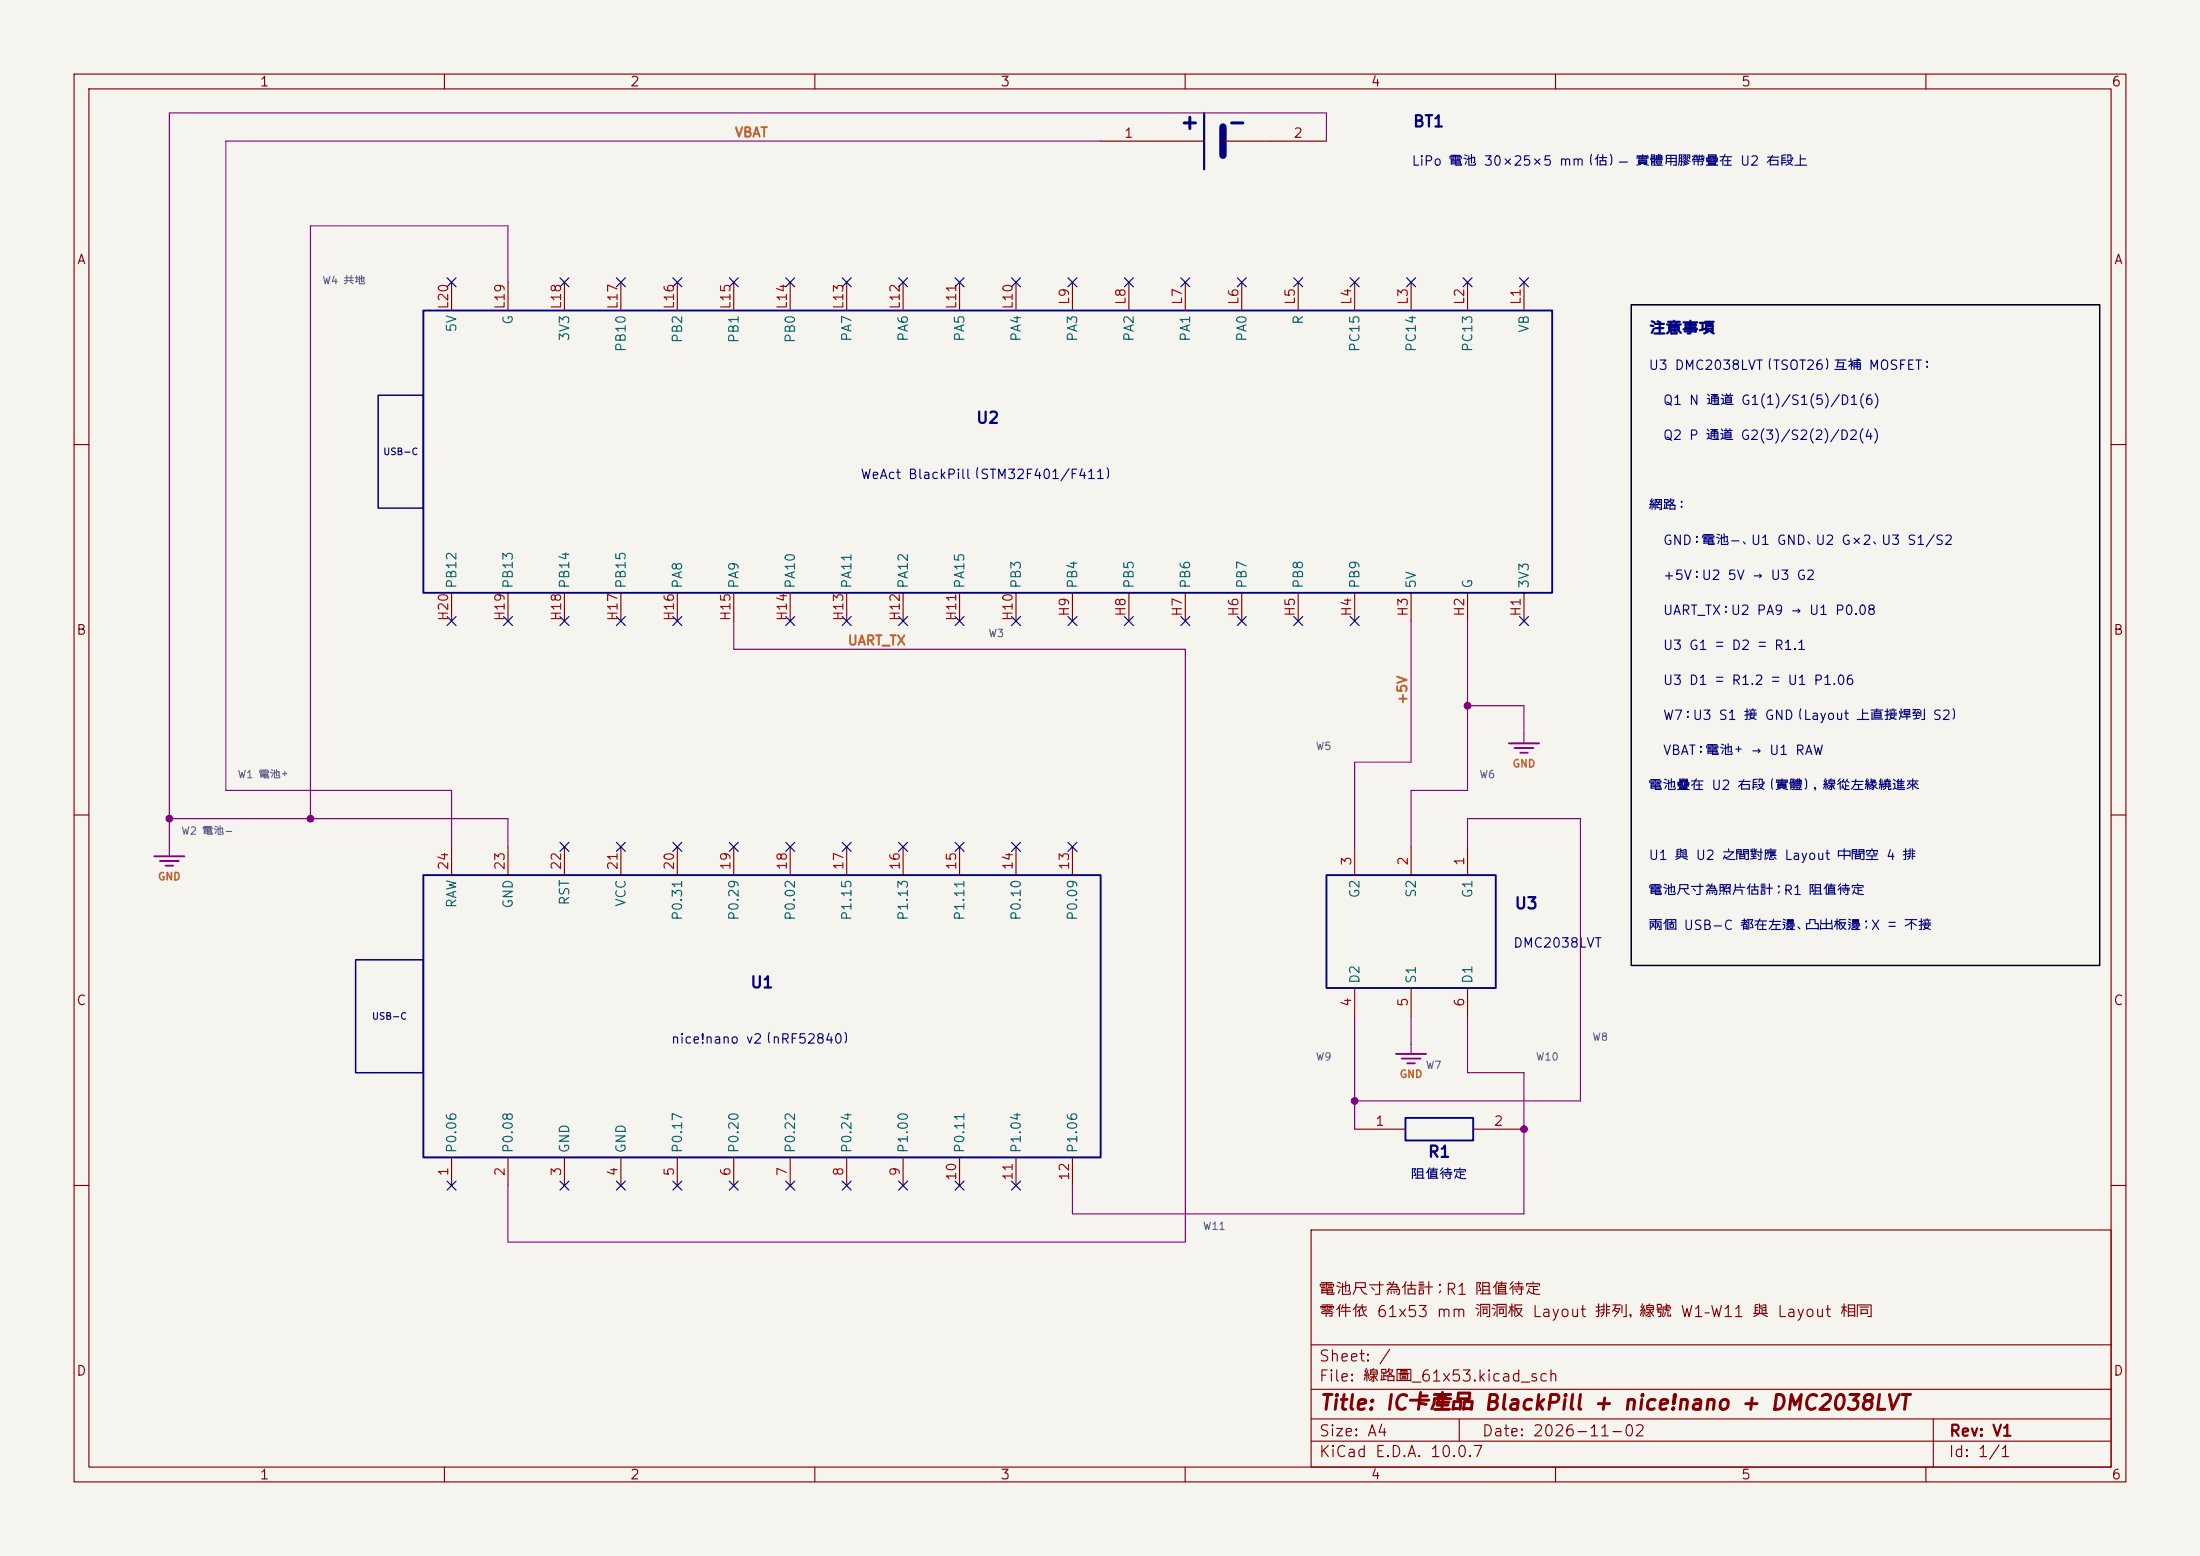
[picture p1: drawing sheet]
(kicad_sch (version 20231120) (generator "eeschema") (generator_version "8.0") (paper "A4")
(title_block (title "IC卡產品 BlackPill + nice!nano + DMC2038LVT") (date "2026-11-02") (rev "V1") (comment 1 "零件依 61x53 mm 洞洞板 Layout 排列，線號 W1–W11 與 Layout 相同") (comment 2 "電池尺寸為估計；R1 阻值待定"))
(lib_symbols
(symbol "ic:WeAct_BlackPill" (pin_names (offset 0.508)) (exclude_from_sim no) (in_bom yes) (on_board yes)
(property "Reference" "U" (at 0 0 0) (effects (font (size 1.27 1.27)) (hide yes)))
(property "Value" "WeAct_BlackPill" (at 0 0 0) (effects (font (size 1.27 1.27)) (hide yes)))
(property "Footprint" "" (at 0 0 0) (effects (font (size 1.27 1.27)) (hide yes)))
(property "Datasheet" "" (at 0 0 0) (effects (font (size 1.27 1.27)) (hide yes)))
(symbol "WeAct_BlackPill_0_1" (rectangle (start -76.2 19.05) (end 76.2 -19.05) (stroke (width 0.254) (type default) (color 0 0 132 1)) (fill (type none)))
(rectangle (start -82.296 7.62) (end -76.2 -7.62) (stroke (width 0.2) (type default) (color 0 0 132 1)) (fill (type none)))
(text "USB-C" (at -79.248 0 0) (effects (font (size 0.9 0.9) (color 0 0 132 1)))))
(symbol "WeAct_BlackPill_1_1"
(pin passive line (at -72.39 -22.86 90) (length 3.81) (name "PB12" (effects (font (size 1.27 1.27)))) (number "H20" (effects (font (size 1.27 1.27)))))
(pin passive line (at -64.77 -22.86 90) (length 3.81) (name "PB13" (effects (font (size 1.27 1.27)))) (number "H19" (effects (font (size 1.27 1.27)))))
(pin passive line (at -57.15 -22.86 90) (length 3.81) (name "PB14" (effects (font (size 1.27 1.27)))) (number "H18" (effects (font (size 1.27 1.27)))))
(pin passive line (at -49.53 -22.86 90) (length 3.81) (name "PB15" (effects (font (size 1.27 1.27)))) (number "H17" (effects (font (size 1.27 1.27)))))
(pin passive line (at -41.91 -22.86 90) (length 3.81) (name "PA8" (effects (font (size 1.27 1.27)))) (number "H16" (effects (font (size 1.27 1.27)))))
(pin passive line (at -34.29 -22.86 90) (length 3.81) (name "PA9" (effects (font (size 1.27 1.27)))) (number "H15" (effects (font (size 1.27 1.27)))))
(pin passive line (at -26.67 -22.86 90) (length 3.81) (name "PA10" (effects (font (size 1.27 1.27)))) (number "H14" (effects (font (size 1.27 1.27)))))
(pin passive line (at -19.05 -22.86 90) (length 3.81) (name "PA11" (effects (font (size 1.27 1.27)))) (number "H13" (effects (font (size 1.27 1.27)))))
(pin passive line (at -11.43 -22.86 90) (length 3.81) (name "PA12" (effects (font (size 1.27 1.27)))) (number "H12" (effects (font (size 1.27 1.27)))))
(pin passive line (at -3.81 -22.86 90) (length 3.81) (name "PA15" (effects (font (size 1.27 1.27)))) (number "H11" (effects (font (size 1.27 1.27)))))
(pin passive line (at 3.81 -22.86 90) (length 3.81) (name "PB3" (effects (font (size 1.27 1.27)))) (number "H10" (effects (font (size 1.27 1.27)))))
(pin passive line (at 11.43 -22.86 90) (length 3.81) (name "PB4" (effects (font (size 1.27 1.27)))) (number "H9" (effects (font (size 1.27 1.27)))))
(pin passive line (at 19.05 -22.86 90) (length 3.81) (name "PB5" (effects (font (size 1.27 1.27)))) (number "H8" (effects (font (size 1.27 1.27)))))
(pin passive line (at 26.67 -22.86 90) (length 3.81) (name "PB6" (effects (font (size 1.27 1.27)))) (number "H7" (effects (font (size 1.27 1.27)))))
(pin passive line (at 34.29 -22.86 90) (length 3.81) (name "PB7" (effects (font (size 1.27 1.27)))) (number "H6" (effects (font (size 1.27 1.27)))))
(pin passive line (at 41.91 -22.86 90) (length 3.81) (name "PB8" (effects (font (size 1.27 1.27)))) (number "H5" (effects (font (size 1.27 1.27)))))
(pin passive line (at 49.53 -22.86 90) (length 3.81) (name "PB9" (effects (font (size 1.27 1.27)))) (number "H4" (effects (font (size 1.27 1.27)))))
(pin passive line (at 57.15 -22.86 90) (length 3.81) (name "5V" (effects (font (size 1.27 1.27)))) (number "H3" (effects (font (size 1.27 1.27)))))
(pin passive line (at 64.77 -22.86 90) (length 3.81) (name "G" (effects (font (size 1.27 1.27)))) (number "H2" (effects (font (size 1.27 1.27)))))
(pin passive line (at 72.39 -22.86 90) (length 3.81) (name "3V3" (effects (font (size 1.27 1.27)))) (number "H1" (effects (font (size 1.27 1.27)))))
(pin passive line (at -72.39 22.86 270) (length 3.81) (name "5V" (effects (font (size 1.27 1.27)))) (number "L20" (effects (font (size 1.27 1.27)))))
(pin passive line (at -64.77 22.86 270) (length 3.81) (name "G" (effects (font (size 1.27 1.27)))) (number "L19" (effects (font (size 1.27 1.27)))))
(pin passive line (at -57.15 22.86 270) (length 3.81) (name "3V3" (effects (font (size 1.27 1.27)))) (number "L18" (effects (font (size 1.27 1.27)))))
(pin passive line (at -49.53 22.86 270) (length 3.81) (name "PB10" (effects (font (size 1.27 1.27)))) (number "L17" (effects (font (size 1.27 1.27)))))
(pin passive line (at -41.91 22.86 270) (length 3.81) (name "PB2" (effects (font (size 1.27 1.27)))) (number "L16" (effects (font (size 1.27 1.27)))))
(pin passive line (at -34.29 22.86 270) (length 3.81) (name "PB1" (effects (font (size 1.27 1.27)))) (number "L15" (effects (font (size 1.27 1.27)))))
(pin passive line (at -26.67 22.86 270) (length 3.81) (name "PB0" (effects (font (size 1.27 1.27)))) (number "L14" (effects (font (size 1.27 1.27)))))
(pin passive line (at -19.05 22.86 270) (length 3.81) (name "PA7" (effects (font (size 1.27 1.27)))) (number "L13" (effects (font (size 1.27 1.27)))))
(pin passive line (at -11.43 22.86 270) (length 3.81) (name "PA6" (effects (font (size 1.27 1.27)))) (number "L12" (effects (font (size 1.27 1.27)))))
(pin passive line (at -3.81 22.86 270) (length 3.81) (name "PA5" (effects (font (size 1.27 1.27)))) (number "L11" (effects (font (size 1.27 1.27)))))
(pin passive line (at 3.81 22.86 270) (length 3.81) (name "PA4" (effects (font (size 1.27 1.27)))) (number "L10" (effects (font (size 1.27 1.27)))))
(pin passive line (at 11.43 22.86 270) (length 3.81) (name "PA3" (effects (font (size 1.27 1.27)))) (number "L9" (effects (font (size 1.27 1.27)))))
(pin passive line (at 19.05 22.86 270) (length 3.81) (name "PA2" (effects (font (size 1.27 1.27)))) (number "L8" (effects (font (size 1.27 1.27)))))
(pin passive line (at 26.67 22.86 270) (length 3.81) (name "PA1" (effects (font (size 1.27 1.27)))) (number "L7" (effects (font (size 1.27 1.27)))))
(pin passive line (at 34.29 22.86 270) (length 3.81) (name "PA0" (effects (font (size 1.27 1.27)))) (number "L6" (effects (font (size 1.27 1.27)))))
(pin passive line (at 41.91 22.86 270) (length 3.81) (name "R" (effects (font (size 1.27 1.27)))) (number "L5" (effects (font (size 1.27 1.27)))))
(pin passive line (at 49.53 22.86 270) (length 3.81) (name "PC15" (effects (font (size 1.27 1.27)))) (number "L4" (effects (font (size 1.27 1.27)))))
(pin passive line (at 57.15 22.86 270) (length 3.81) (name "PC14" (effects (font (size 1.27 1.27)))) (number "L3" (effects (font (size 1.27 1.27)))))
(pin passive line (at 64.77 22.86 270) (length 3.81) (name "PC13" (effects (font (size 1.27 1.27)))) (number "L2" (effects (font (size 1.27 1.27)))))
(pin passive line (at 72.39 22.86 270) (length 3.81) (name "VB" (effects (font (size 1.27 1.27)))) (number "L1" (effects (font (size 1.27 1.27)))))))
(symbol "ic:nice!nano_v2" (pin_names (offset 0.508)) (exclude_from_sim no) (in_bom yes) (on_board yes)
(property "Reference" "U" (at 0 0 0) (effects (font (size 1.27 1.27)) (hide yes)))
(property "Value" "nice!nano_v2" (at 0 0 0) (effects (font (size 1.27 1.27)) (hide yes)))
(property "Footprint" "" (at 0 0 0) (effects (font (size 1.27 1.27)) (hide yes)))
(property "Datasheet" "" (at 0 0 0) (effects (font (size 1.27 1.27)) (hide yes)))
(symbol "nice!nano_v2_0_1" (rectangle (start -45.72 19.05) (end 45.72 -19.05) (stroke (width 0.254) (type default) (color 0 0 132 1)) (fill (type none)))
(rectangle (start -54.864 7.62) (end -45.72 -7.62) (stroke (width 0.2) (type default) (color 0 0 132 1)) (fill (type none)))
(text "USB-C" (at -50.292 0 0) (effects (font (size 0.9 0.9) (color 0 0 132 1)))))
(symbol "nice!nano_v2_1_1"
(pin passive line (at -41.91 -22.86 90) (length 3.81) (name "P0.06" (effects (font (size 1.27 1.27)))) (number "1" (effects (font (size 1.27 1.27)))))
(pin passive line (at -34.29 -22.86 90) (length 3.81) (name "P0.08" (effects (font (size 1.27 1.27)))) (number "2" (effects (font (size 1.27 1.27)))))
(pin passive line (at -26.67 -22.86 90) (length 3.81) (name "GND" (effects (font (size 1.27 1.27)))) (number "3" (effects (font (size 1.27 1.27)))))
(pin passive line (at -19.05 -22.86 90) (length 3.81) (name "GND" (effects (font (size 1.27 1.27)))) (number "4" (effects (font (size 1.27 1.27)))))
(pin passive line (at -11.43 -22.86 90) (length 3.81) (name "P0.17" (effects (font (size 1.27 1.27)))) (number "5" (effects (font (size 1.27 1.27)))))
(pin passive line (at -3.81 -22.86 90) (length 3.81) (name "P0.20" (effects (font (size 1.27 1.27)))) (number "6" (effects (font (size 1.27 1.27)))))
(pin passive line (at 3.81 -22.86 90) (length 3.81) (name "P0.22" (effects (font (size 1.27 1.27)))) (number "7" (effects (font (size 1.27 1.27)))))
(pin passive line (at 11.43 -22.86 90) (length 3.81) (name "P0.24" (effects (font (size 1.27 1.27)))) (number "8" (effects (font (size 1.27 1.27)))))
(pin passive line (at 19.05 -22.86 90) (length 3.81) (name "P1.00" (effects (font (size 1.27 1.27)))) (number "9" (effects (font (size 1.27 1.27)))))
(pin passive line (at 26.67 -22.86 90) (length 3.81) (name "P0.11" (effects (font (size 1.27 1.27)))) (number "10" (effects (font (size 1.27 1.27)))))
(pin passive line (at 34.29 -22.86 90) (length 3.81) (name "P1.04" (effects (font (size 1.27 1.27)))) (number "11" (effects (font (size 1.27 1.27)))))
(pin passive line (at 41.91 -22.86 90) (length 3.81) (name "P1.06" (effects (font (size 1.27 1.27)))) (number "12" (effects (font (size 1.27 1.27)))))
(pin passive line (at -41.91 22.86 270) (length 3.81) (name "RAW" (effects (font (size 1.27 1.27)))) (number "24" (effects (font (size 1.27 1.27)))))
(pin passive line (at -34.29 22.86 270) (length 3.81) (name "GND" (effects (font (size 1.27 1.27)))) (number "23" (effects (font (size 1.27 1.27)))))
(pin passive line (at -26.67 22.86 270) (length 3.81) (name "RST" (effects (font (size 1.27 1.27)))) (number "22" (effects (font (size 1.27 1.27)))))
(pin passive line (at -19.05 22.86 270) (length 3.81) (name "VCC" (effects (font (size 1.27 1.27)))) (number "21" (effects (font (size 1.27 1.27)))))
(pin passive line (at -11.43 22.86 270) (length 3.81) (name "P0.31" (effects (font (size 1.27 1.27)))) (number "20" (effects (font (size 1.27 1.27)))))
(pin passive line (at -3.81 22.86 270) (length 3.81) (name "P0.29" (effects (font (size 1.27 1.27)))) (number "19" (effects (font (size 1.27 1.27)))))
(pin passive line (at 3.81 22.86 270) (length 3.81) (name "P0.02" (effects (font (size 1.27 1.27)))) (number "18" (effects (font (size 1.27 1.27)))))
(pin passive line (at 11.43 22.86 270) (length 3.81) (name "P1.15" (effects (font (size 1.27 1.27)))) (number "17" (effects (font (size 1.27 1.27)))))
(pin passive line (at 19.05 22.86 270) (length 3.81) (name "P1.13" (effects (font (size 1.27 1.27)))) (number "16" (effects (font (size 1.27 1.27)))))
(pin passive line (at 26.67 22.86 270) (length 3.81) (name "P1.11" (effects (font (size 1.27 1.27)))) (number "15" (effects (font (size 1.27 1.27)))))
(pin passive line (at 34.29 22.86 270) (length 3.81) (name "P0.10" (effects (font (size 1.27 1.27)))) (number "14" (effects (font (size 1.27 1.27)))))
(pin passive line (at 41.91 22.86 270) (length 3.81) (name "P0.09" (effects (font (size 1.27 1.27)))) (number "13" (effects (font (size 1.27 1.27)))))))
(symbol "ic:DMC2038LVT" (pin_names (offset 0.508)) (exclude_from_sim no) (in_bom yes) (on_board yes)
(property "Reference" "U" (at 0 0 0) (effects (font (size 1.27 1.27)) (hide yes)))
(property "Value" "DMC2038LVT" (at 0 0 0) (effects (font (size 1.27 1.27)) (hide yes)))
(property "Footprint" "" (at 0 0 0) (effects (font (size 1.27 1.27)) (hide yes)))
(property "Datasheet" "" (at 0 0 0) (effects (font (size 1.27 1.27)) (hide yes)))
(symbol "DMC2038LVT_0_1" (rectangle (start -11.43 7.62) (end 11.43 -7.62) (stroke (width 0.254) (type default) (color 0 0 132 1)) (fill (type none))))
(symbol "DMC2038LVT_1_1"
(pin passive line (at -7.62 11.43 270) (length 3.81) (name "G2" (effects (font (size 1.27 1.27)))) (number "3" (effects (font (size 1.27 1.27)))))
(pin passive line (at 0 11.43 270) (length 3.81) (name "S2" (effects (font (size 1.27 1.27)))) (number "2" (effects (font (size 1.27 1.27)))))
(pin passive line (at 7.62 11.43 270) (length 3.81) (name "G1" (effects (font (size 1.27 1.27)))) (number "1" (effects (font (size 1.27 1.27)))))
(pin passive line (at -7.62 -11.43 90) (length 3.81) (name "D2" (effects (font (size 1.27 1.27)))) (number "4" (effects (font (size 1.27 1.27)))))
(pin passive line (at 0 -11.43 90) (length 3.81) (name "S1" (effects (font (size 1.27 1.27)))) (number "5" (effects (font (size 1.27 1.27)))))
(pin passive line (at 7.62 -11.43 90) (length 3.81) (name "D1" (effects (font (size 1.27 1.27)))) (number "6" (effects (font (size 1.27 1.27)))))))
(symbol "ic:R" (pin_names (offset 0.508) (hide yes)) (exclude_from_sim no) (in_bom yes) (on_board yes)
(property "Reference" "R" (at 0 0 0) (effects (font (size 1.27 1.27)) (hide yes)))
(property "Value" "R" (at 0 0 0) (effects (font (size 1.27 1.27)) (hide yes)))
(property "Footprint" "" (at 0 0 0) (effects (font (size 1.27 1.27)) (hide yes)))
(property "Datasheet" "" (at 0 0 0) (effects (font (size 1.27 1.27)) (hide yes)))
(symbol "R_0_1" (rectangle (start -4.572 1.524) (end 4.572 -1.524) (stroke (width 0.254) (type default) (color 0 0 132 1)) (fill (type none))))
(symbol "R_1_1"
(pin passive line (at -11.43 0 0) (length 6.858) (name "~" (effects (font (size 1.27 1.27)))) (number "1" (effects (font (size 1.27 1.27)))))
(pin passive line (at 11.43 0 180) (length 6.858) (name "~" (effects (font (size 1.27 1.27)))) (number "2" (effects (font (size 1.27 1.27)))))))
(symbol "ic:Battery_Cell" (pin_names (offset 0) (hide yes)) (exclude_from_sim no) (in_bom yes) (on_board yes)
(property "Reference" "BT" (at 0 0 0) (effects (font (size 1.27 1.27)) (hide yes)))
(property "Value" "Battery_Cell" (at 0 0 0) (effects (font (size 1.27 1.27)) (hide yes)))
(property "Footprint" "" (at 0 0 0) (effects (font (size 1.27 1.27)) (hide yes)))
(property "Datasheet" "" (at 0 0 0) (effects (font (size 1.27 1.27)) (hide yes)))
(symbol "Battery_Cell_0_1"
(polyline (pts (xy -1.27 3.81) (xy -1.27 -3.81)) (stroke (width 0.3) (type default) (color 0 0 132 1)) (fill (type none)))
(polyline (pts (xy 1.27 1.905) (xy 1.27 -1.905)) (stroke (width 1.0) (type default) (color 0 0 132 1)) (fill (type none)))
(polyline (pts (xy -7.62 0) (xy -1.27 0)) (stroke (width 0) (type default)) (fill (type none)))
(polyline (pts (xy 1.27 0) (xy 7.62 0)) (stroke (width 0) (type default)) (fill (type none)))
(text "+" (at -3.2 2.6 0) (effects (font (size 2 2) (bold yes) (color 0 0 132 1)))) 
(text "−" (at 3.2 2.6 0) (effects (font (size 2 2) (bold yes) (color 0 0 132 1)))))
(symbol "Battery_Cell_1_1"
(pin passive line (at -15.24 0 0) (length 7.62) (name "+" (effects (font (size 1.27 1.27)))) (number "1" (effects (font (size 1.27 1.27)))))
(pin passive line (at 15.24 0 180) (length 7.62) (name "-" (effects (font (size 1.27 1.27)))) (number "2" (effects (font (size 1.27 1.27)))))))
(symbol "power:GND" (power) (pin_names (offset 0)) (exclude_from_sim no) (in_bom yes) (on_board yes)
(property "Reference" "#PWR" (at 0 -6.35 0) (effects (font (size 1.27 1.27)) (hide yes)))
(property "Value" "GND" (at 0 -3.81 0) (effects (font (size 1.27 1.27))))
(property "Footprint" "" (at 0 0 0) (effects (font (size 1.27 1.27)) (hide yes)))
(property "Datasheet" "" (at 0 0 0) (effects (font (size 1.27 1.27)) (hide yes)))
(symbol "GND_0_1" (polyline (pts (xy 0 0) (xy 0 -1.27)) (stroke (width 0) (type default) (color 132 0 132 1)) (fill (type none))) (polyline (pts (xy -2.032 -1.27) (xy 2.032 -1.27)) (stroke (width 0.254) (type default) (color 132 0 132 1)) (fill (type none))) (polyline (pts (xy -1.27 -1.905) (xy 1.27 -1.905)) (stroke (width 0.254) (type default) (color 132 0 132 1)) (fill (type none))) (polyline (pts (xy -0.508 -2.54) (xy 0.508 -2.54)) (stroke (width 0.254) (type default) (color 132 0 132 1)) (fill (type none))))
(symbol "GND_1_1" (pin power_in line (at 0 0 270) (length 0) hide (name "GND" (effects (font (size 1.27 1.27)))) (number "1" (effects (font (size 1.27 1.27))))))))
(symbol (lib_id "ic:WeAct_BlackPill") (at 133.35 60.96 0) (unit 1) (exclude_from_sim no) (in_bom yes) (on_board yes) (dnp no)
(property "Reference" "U2" (at 133.35 56.388 0) (effects (font (size 1.524 1.524) (bold yes) (color 0 0 132 1))))
(property "Value" "WeAct BlackPill（STM32F401/F411）" (at 133.35 64.008 0) (effects (font (size 1.27 1.27) (color 0 0 132 1))))
(property "Footprint" "" (at 133.35 60.96 0) (effects (font (size 1.27 1.27)) (hide yes)))
(property "Datasheet" "" (at 133.35 60.96 0) (effects (font (size 1.27 1.27)) (hide yes)))
(pin "H20")
(pin "H19")
(pin "H18")
(pin "H17")
(pin "H16")
(pin "H15")
(pin "H14")
(pin "H13")
(pin "H12")
(pin "H11")
(pin "H10")
(pin "H9")
(pin "H8")
(pin "H7")
(pin "H6")
(pin "H5")
(pin "H4")
(pin "H3")
(pin "H2")
(pin "H1")
(pin "L20")
(pin "L19")
(pin "L18")
(pin "L17")
(pin "L16")
(pin "L15")
(pin "L14")
(pin "L13")
(pin "L12")
(pin "L11")
(pin "L10")
(pin "L9")
(pin "L8")
(pin "L7")
(pin "L6")
(pin "L5")
(pin "L4")
(pin "L3")
(pin "L2")
(pin "L1"))
(symbol (lib_id "ic:nice!nano_v2") (at 102.87 137.16 0) (unit 1) (exclude_from_sim no) (in_bom yes) (on_board yes) (dnp no)
(property "Reference" "U1" (at 102.87 132.588 0) (effects (font (size 1.524 1.524) (bold yes) (color 0 0 132 1))))
(property "Value" "nice!nano v2（nRF52840）" (at 102.87 140.208 0) (effects (font (size 1.27 1.27) (color 0 0 132 1))))
(property "Footprint" "" (at 102.87 137.16 0) (effects (font (size 1.27 1.27)) (hide yes)))
(property "Datasheet" "" (at 102.87 137.16 0) (effects (font (size 1.27 1.27)) (hide yes)))
(pin "1")
(pin "2")
(pin "3")
(pin "4")
(pin "5")
(pin "6")
(pin "7")
(pin "8")
(pin "9")
(pin "10")
(pin "11")
(pin "12")
(pin "24")
(pin "23")
(pin "22")
(pin "21")
(pin "20")
(pin "19")
(pin "18")
(pin "17")
(pin "16")
(pin "15")
(pin "14")
(pin "13"))
(symbol (lib_id "ic:DMC2038LVT") (at 190.5 125.73 0) (unit 1) (exclude_from_sim no) (in_bom yes) (on_board yes) (dnp no)
(property "Reference" "U3" (at 204.216 121.92 0) (effects (font (size 1.524 1.524) (bold yes) (color 0 0 132 1)) (justify left)))
(property "Value" "DMC2038LVT" (at 204.216 127.254 0) (effects (font (size 1.27 1.27) (color 0 0 132 1)) (justify left)))
(property "Footprint" "" (at 190.5 125.73 0) (effects (font (size 1.27 1.27)) (hide yes)))
(property "Datasheet" "" (at 190.5 125.73 0) (effects (font (size 1.27 1.27)) (hide yes)))
(pin "3")
(pin "2")
(pin "1")
(pin "4")
(pin "5")
(pin "6"))
(symbol (lib_id "ic:R") (at 194.31 152.4 0) (unit 1) (exclude_from_sim no) (in_bom yes) (on_board yes) (dnp no)
(property "Reference" "R1" (at 194.31 155.448 0) (effects (font (size 1.524 1.524) (bold yes) (color 0 0 132 1))))
(property "Value" "阻值待定" (at 194.31 158.496 0) (effects (font (size 1.27 1.27) (color 0 0 132 1))))
(property "Footprint" "" (at 194.31 152.4 0) (effects (font (size 1.27 1.27)) (hide yes)))
(property "Datasheet" "" (at 194.31 152.4 0) (effects (font (size 1.27 1.27)) (hide yes)))
(pin "1")
(pin "2"))
(symbol (lib_id "ic:Battery_Cell") (at 163.83 19.05 0) (unit 1) (exclude_from_sim no) (in_bom yes) (on_board yes) (dnp no)
(property "Reference" "BT1" (at 190.5 16.383 0) (effects (font (size 1.524 1.524) (bold yes) (color 0 0 132 1)) (justify left)))
(property "Value" "LiPo 電池 30×25×5 mm（估）— 實體用膠帶疊在 U2 右段上" (at 190.5 21.717 0) (effects (font (size 1.27 1.27) (color 0 0 132 1)) (justify left)))
(property "Footprint" "" (at 163.83 19.05 0) (effects (font (size 1.27 1.27)) (hide yes)))
(property "Datasheet" "" (at 163.83 19.05 0) (effects (font (size 1.27 1.27)) (hide yes)))
(pin "1")
(pin "2"))
(symbol (lib_id "power:GND") (at 22.86 114.3 0) (unit 1) (exclude_from_sim no) (in_bom yes) (on_board yes) (dnp no)
(property "Reference" "#PWR01" (at 22.86 120.65 0) (effects (font (size 1.27 1.27)) (hide yes)))
(property "Value" "GND" (at 22.86 118.3 0) (effects (font (size 1.0 1.0) (bold yes) (color 200 100 0 1))))
(property "Footprint" "" (at 22.86 114.3 0) (effects (font (size 1.27 1.27)) (hide yes)))
(property "Datasheet" "" (at 22.86 114.3 0) (effects (font (size 1.27 1.27)) (hide yes)))
(pin "1"))
(symbol (lib_id "power:GND") (at 205.74 99.06 0) (unit 1) (exclude_from_sim no) (in_bom yes) (on_board yes) (dnp no)
(property "Reference" "#PWR02" (at 205.74 105.41 0) (effects (font (size 1.27 1.27)) (hide yes)))
(property "Value" "GND" (at 205.74 103.06 0) (effects (font (size 1.0 1.0) (bold yes) (color 200 100 0 1))))
(property "Footprint" "" (at 205.74 99.06 0) (effects (font (size 1.27 1.27)) (hide yes)))
(property "Datasheet" "" (at 205.74 99.06 0) (effects (font (size 1.27 1.27)) (hide yes)))
(pin "1"))
(symbol (lib_id "power:GND") (at 190.5 140.97 0) (unit 1) (exclude_from_sim no) (in_bom yes) (on_board yes) (dnp no)
(property "Reference" "#PWR03" (at 190.5 147.32 0) (effects (font (size 1.27 1.27)) (hide yes)))
(property "Value" "GND" (at 190.5 144.97 0) (effects (font (size 1.0 1.0) (bold yes) (color 200 100 0 1))))
(property "Footprint" "" (at 190.5 140.97 0) (effects (font (size 1.27 1.27)) (hide yes)))
(property "Datasheet" "" (at 190.5 140.97 0) (effects (font (size 1.27 1.27)) (hide yes)))
(pin "1"))
(wire (pts (xy 148.59 19.05) (xy 30.48 19.05)) (stroke (width 0) (type default) (color 132 0 132 1)))
(wire (pts (xy 30.48 19.05) (xy 30.48 106.68)) (stroke (width 0) (type default) (color 132 0 132 1)))
(wire (pts (xy 30.48 106.68) (xy 60.96 106.68)) (stroke (width 0) (type default) (color 132 0 132 1)))
(wire (pts (xy 60.96 106.68) (xy 60.96 114.3)) (stroke (width 0) (type default) (color 132 0 132 1)))
(label "VBAT" (at 99.06 19.05 0) (fields_autoplaced yes) (effects (font (size 1.27 1.27) (bold yes) (color 200 100 0 1)) (justify left bottom)))
(wire (pts (xy 179.07 19.05) (xy 179.07 15.24)) (stroke (width 0) (type default) (color 132 0 132 1)))
(wire (pts (xy 179.07 15.24) (xy 22.86 15.24)) (stroke (width 0) (type default) (color 132 0 132 1)))
(wire (pts (xy 22.86 15.24) (xy 22.86 110.49)) (stroke (width 0) (type default) (color 132 0 132 1)))
(wire (pts (xy 22.86 110.49) (xy 68.58 110.49)) (stroke (width 0) (type default) (color 132 0 132 1)))
(wire (pts (xy 68.58 110.49) (xy 68.58 114.3)) (stroke (width 0) (type default) (color 132 0 132 1)))
(wire (pts (xy 22.86 110.49) (xy 22.86 114.3)) (stroke (width 0) (type default) (color 132 0 132 1)))
(junction (at 22.86 110.49) (diameter 0) (color 132 0 132 1))
(wire (pts (xy 41.91 110.49) (xy 41.91 30.48)) (stroke (width 0) (type default) (color 132 0 132 1)))
(wire (pts (xy 41.91 30.48) (xy 68.58 30.48)) (stroke (width 0) (type default) (color 132 0 132 1)))
(wire (pts (xy 68.58 30.48) (xy 68.58 38.1)) (stroke (width 0) (type default) (color 132 0 132 1)))
(junction (at 41.91 110.49) (diameter 0) (color 132 0 132 1))
(wire (pts (xy 99.06 83.82) (xy 99.06 87.63)) (stroke (width 0) (type default) (color 132 0 132 1)))
(wire (pts (xy 99.06 87.63) (xy 160.02 87.63)) (stroke (width 0) (type default) (color 132 0 132 1)))
(wire (pts (xy 160.02 87.63) (xy 160.02 167.64)) (stroke (width 0) (type default) (color 132 0 132 1)))
(wire (pts (xy 160.02 167.64) (xy 68.58 167.64)) (stroke (width 0) (type default) (color 132 0 132 1)))
(wire (pts (xy 68.58 167.64) (xy 68.58 160.02)) (stroke (width 0) (type default) (color 132 0 132 1)))
(label "UART_TX" (at 114.3 87.63 0) (fields_autoplaced yes) (effects (font (size 1.27 1.27) (bold yes) (color 200 100 0 1)) (justify left bottom)))
(wire (pts (xy 190.5 83.82) (xy 190.5 102.87)) (stroke (width 0) (type default) (color 132 0 132 1)))
(wire (pts (xy 190.5 102.87) (xy 182.88 102.87)) (stroke (width 0) (type default) (color 132 0 132 1)))
(wire (pts (xy 182.88 102.87) (xy 182.88 114.3)) (stroke (width 0) (type default) (color 132 0 132 1)))
(label "+5V" (at 190.5 95.25 90) (fields_autoplaced yes) (effects (font (size 1.27 1.27) (bold yes) (color 200 100 0 1)) (justify left bottom)))
(wire (pts (xy 198.12 83.82) (xy 198.12 106.68)) (stroke (width 0) (type default) (color 132 0 132 1)))
(wire (pts (xy 198.12 106.68) (xy 190.5 106.68)) (stroke (width 0) (type default) (color 132 0 132 1)))
(wire (pts (xy 190.5 106.68) (xy 190.5 114.3)) (stroke (width 0) (type default) (color 132 0 132 1)))
(wire (pts (xy 198.12 95.25) (xy 205.74 95.25)) (stroke (width 0) (type default) (color 132 0 132 1)))
(wire (pts (xy 205.74 95.25) (xy 205.74 99.06)) (stroke (width 0) (type default) (color 132 0 132 1)))
(junction (at 198.12 95.25) (diameter 0) (color 132 0 132 1))
(wire (pts (xy 190.5 137.16) (xy 190.5 140.97)) (stroke (width 0) (type default) (color 132 0 132 1)))
(wire (pts (xy 198.12 114.3) (xy 198.12 110.49)) (stroke (width 0) (type default) (color 132 0 132 1)))
(wire (pts (xy 198.12 110.49) (xy 213.36 110.49)) (stroke (width 0) (type default) (color 132 0 132 1)))
(wire (pts (xy 213.36 110.49) (xy 213.36 148.59)) (stroke (width 0) (type default) (color 132 0 132 1)))
(wire (pts (xy 213.36 148.59) (xy 182.88 148.59)) (stroke (width 0) (type default) (color 132 0 132 1)))
(junction (at 182.88 148.59) (diameter 0) (color 132 0 132 1))
(wire (pts (xy 182.88 137.16) (xy 182.88 152.4)) (stroke (width 0) (type default) (color 132 0 132 1)))
(wire (pts (xy 198.12 137.16) (xy 198.12 144.78)) (stroke (width 0) (type default) (color 132 0 132 1)))
(wire (pts (xy 198.12 144.78) (xy 205.74 144.78)) (stroke (width 0) (type default) (color 132 0 132 1)))
(wire (pts (xy 205.74 144.78) (xy 205.74 152.4)) (stroke (width 0) (type default) (color 132 0 132 1)))
(wire (pts (xy 205.74 152.4) (xy 205.74 163.83)) (stroke (width 0) (type default) (color 132 0 132 1)))
(wire (pts (xy 205.74 163.83) (xy 144.78 163.83)) (stroke (width 0) (type default) (color 132 0 132 1)))
(wire (pts (xy 144.78 163.83) (xy 144.78 160.02)) (stroke (width 0) (type default) (color 132 0 132 1)))
(junction (at 205.74 152.4) (diameter 0) (color 132 0 132 1))
(text "W1 電池＋" (exclude_from_sim no) (at 32.004 104.775 0) (effects (font (size 1.0 1.0) (color 110 110 110 1)) (justify left)))
(text "W2 電池−" (exclude_from_sim no) (at 24.384 112.395 0) (effects (font (size 1.0 1.0) (color 110 110 110 1)) (justify left)))
(text "W4 共地" (exclude_from_sim no) (at 43.434 38.1 0) (effects (font (size 1.0 1.0) (color 110 110 110 1)) (justify left)))
(text "W3" (exclude_from_sim no) (at 133.35 85.725 0) (effects (font (size 1.0 1.0) (color 110 110 110 1)) (justify left)))
(text "W5" (exclude_from_sim no) (at 177.546 100.965 0) (effects (font (size 1.0 1.0) (color 110 110 110 1)) (justify left)))
(text "W6" (exclude_from_sim no) (at 199.644 104.775 0) (effects (font (size 1.0 1.0) (color 110 110 110 1)) (justify left)))
(text "W7" (exclude_from_sim no) (at 192.405 144.018 0) (effects (font (size 1.0 1.0) (color 110 110 110 1)) (justify left)))
(text "W8" (exclude_from_sim no) (at 214.884 140.208 0) (effects (font (size 1.0 1.0) (color 110 110 110 1)) (justify left)))
(text "W9" (exclude_from_sim no) (at 177.546 142.875 0) (effects (font (size 1.0 1.0) (color 110 110 110 1)) (justify left)))
(text "W10" (exclude_from_sim no) (at 207.264 142.875 0) (effects (font (size 1.0 1.0) (color 110 110 110 1)) (justify left)))
(text "W11" (exclude_from_sim no) (at 162.306 165.735 0) (effects (font (size 1.0 1.0) (color 110 110 110 1)) (justify left)))
(rectangle (start 220.218 41.148) (end 283.464 130.302) (stroke (width 0.2) (type default) (color 0 0 0 1)) (fill (type none)))
(text "注意事項" (exclude_from_sim no) (at 222.504 44.577 0) (effects (font (size 1.5 1.5) (bold yes) (color 0 0 132 1)) (justify left)))
(text "U3 DMC2038LVT（TSOT26）互補 MOSFET：" (exclude_from_sim no) (at 222.504 49.53 0) (effects (font (size 1.27 1.27) (color 0 0 132 1)) (justify left)))
(text "  Q1 N 通道 G1(1)/S1(5)/D1(6)" (exclude_from_sim no) (at 222.504 54.2544 0) (effects (font (size 1.27 1.27) (color 0 0 132 1)) (justify left)))
(text "  Q2 P 通道 G2(3)/S2(2)/D2(4)" (exclude_from_sim no) (at 222.504 58.9788 0) (effects (font (size 1.27 1.27) (color 0 0 132 1)) (justify left)))
(text "" (exclude_from_sim no) (at 222.504 63.7032 0) (effects (font (size 1.27 1.27) (color 0 0 132 1)) (justify left)))
(text "網路：" (exclude_from_sim no) (at 222.504 68.4276 0) (effects (font (size 1.27 1.27) (color 0 0 132 1)) (justify left)))
(text "  GND：電池−、U1 GND、U2 G×2、U3 S1/S2" (exclude_from_sim no) (at 222.504 73.152 0) (effects (font (size 1.27 1.27) (color 0 0 132 1)) (justify left)))
(text "  +5V：U2 5V → U3 G2" (exclude_from_sim no) (at 222.504 77.8764 0) (effects (font (size 1.27 1.27) (color 0 0 132 1)) (justify left)))
(text "  UART_TX：U2 PA9 → U1 P0.08" (exclude_from_sim no) (at 222.504 82.6008 0) (effects (font (size 1.27 1.27) (color 0 0 132 1)) (justify left)))
(text "  U3 G1 ＝ D2 ＝ R1.1" (exclude_from_sim no) (at 222.504 87.3252 0) (effects (font (size 1.27 1.27) (color 0 0 132 1)) (justify left)))
(text "  U3 D1 ＝ R1.2 ＝ U1 P1.06" (exclude_from_sim no) (at 222.504 92.0496 0) (effects (font (size 1.27 1.27) (color 0 0 132 1)) (justify left)))
(text "  W7：U3 S1 接 GND（Layout 上直接焊到 S2）" (exclude_from_sim no) (at 222.504 96.774 0) (effects (font (size 1.27 1.27) (color 0 0 132 1)) (justify left)))
(text "  VBAT：電池＋ → U1 RAW" (exclude_from_sim no) (at 222.504 101.498 0) (effects (font (size 1.27 1.27) (color 0 0 132 1)) (justify left)))
(text "電池疊在 U2 右段（實體），線從左緣繞進來" (exclude_from_sim no) (at 222.504 106.223 0) (effects (font (size 1.27 1.27) (color 0 0 132 1)) (justify left)))
(text "" (exclude_from_sim no) (at 222.504 110.947 0) (effects (font (size 1.27 1.27) (color 0 0 132 1)) (justify left)))
(text "U1 與 U2 之間對應 Layout 中間空 4 排" (exclude_from_sim no) (at 222.504 115.672 0) (effects (font (size 1.27 1.27) (color 0 0 132 1)) (justify left)))
(text "電池尺寸為照片估計；R1 阻值待定" (exclude_from_sim no) (at 222.504 120.396 0) (effects (font (size 1.27 1.27) (color 0 0 132 1)) (justify left)))
(text "兩個 USB-C 都在左邊、凸出板邊；X ＝ 不接" (exclude_from_sim no) (at 222.504 125.12 0) (effects (font (size 1.27 1.27) (color 0 0 132 1)) (justify left)))
(no_connect (at 60.96 83.82))
(no_connect (at 68.58 83.82))
(no_connect (at 76.2 83.82))
(no_connect (at 83.82 83.82))
(no_connect (at 91.44 83.82))
(no_connect (at 106.68 83.82))
(no_connect (at 114.3 83.82))
(no_connect (at 121.92 83.82))
(no_connect (at 129.54 83.82))
(no_connect (at 137.16 83.82))
(no_connect (at 144.78 83.82))
(no_connect (at 152.4 83.82))
(no_connect (at 160.02 83.82))
(no_connect (at 167.64 83.82))
(no_connect (at 175.26 83.82))
(no_connect (at 182.88 83.82))
(no_connect (at 205.74 83.82))
(no_connect (at 60.96 38.1))
(no_connect (at 76.2 38.1))
(no_connect (at 83.82 38.1))
(no_connect (at 91.44 38.1))
(no_connect (at 99.06 38.1))
(no_connect (at 106.68 38.1))
(no_connect (at 114.3 38.1))
(no_connect (at 121.92 38.1))
(no_connect (at 129.54 38.1))
(no_connect (at 137.16 38.1))
(no_connect (at 144.78 38.1))
(no_connect (at 152.4 38.1))
(no_connect (at 160.02 38.1))
(no_connect (at 167.64 38.1))
(no_connect (at 175.26 38.1))
(no_connect (at 182.88 38.1))
(no_connect (at 190.5 38.1))
(no_connect (at 198.12 38.1))
(no_connect (at 205.74 38.1))
(no_connect (at 60.96 160.02))
(no_connect (at 76.2 160.02))
(no_connect (at 83.82 160.02))
(no_connect (at 91.44 160.02))
(no_connect (at 99.06 160.02))
(no_connect (at 106.68 160.02))
(no_connect (at 114.3 160.02))
(no_connect (at 121.92 160.02))
(no_connect (at 129.54 160.02))
(no_connect (at 137.16 160.02))
(no_connect (at 76.2 114.3))
(no_connect (at 83.82 114.3))
(no_connect (at 91.44 114.3))
(no_connect (at 99.06 114.3))
(no_connect (at 106.68 114.3))
(no_connect (at 114.3 114.3))
(no_connect (at 121.92 114.3))
(no_connect (at 129.54 114.3))
(no_connect (at 137.16 114.3))
(no_connect (at 144.78 114.3))
(sheet_instances (path "" (page "1"))))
